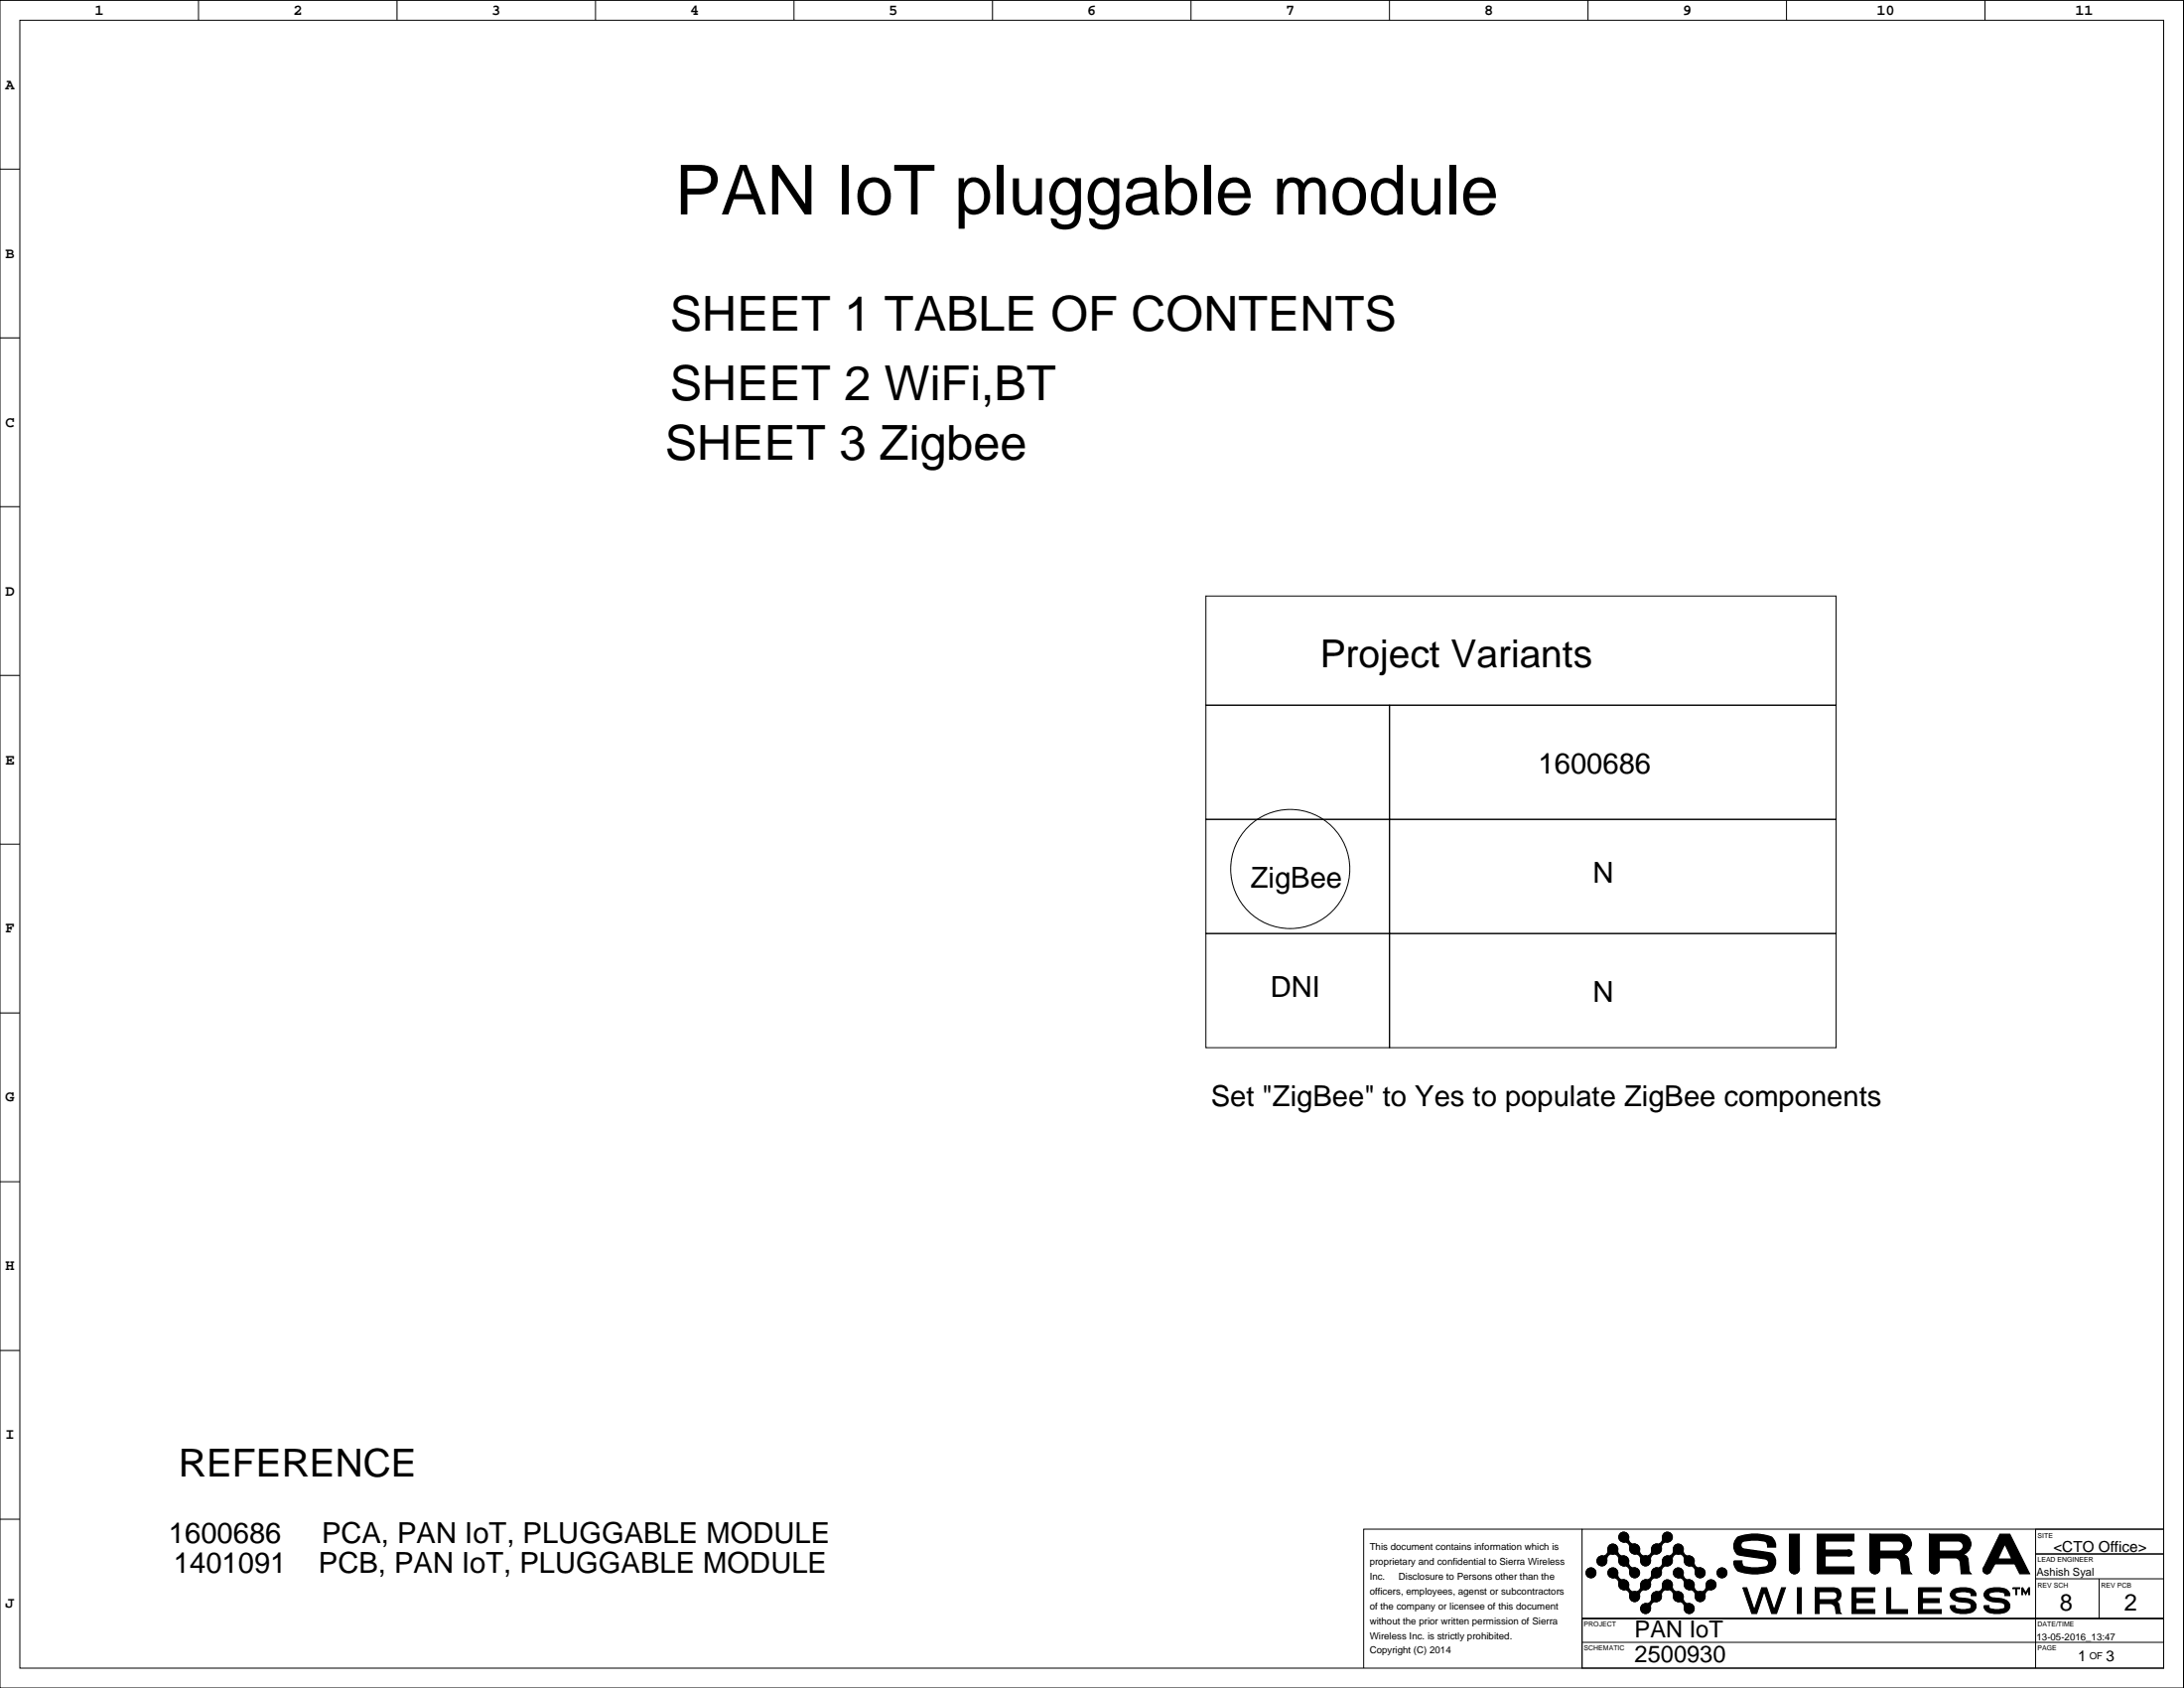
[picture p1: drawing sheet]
<svg xmlns="http://www.w3.org/2000/svg" width="559mm" height="432mm" viewBox="0 0 559 432" stroke-linecap="round" stroke-linejoin="round" font-family="sans-serif">
<g fill="none" stroke="#000" stroke-width=".25">
<path d="M0 .1h558.7v431.7h-558.7zM5.1 5.2h548.5v421.5h-548.5zM50.8 .1v5.1M101.6 .1v5.1M152.4 .1v5.1M203.2 .1v5.1M253.9 .1v5.1M304.7 .1v5.1M355.5 .1v5.1M406.3 .1v5.1M457.1 .1v5.1M507.9 .1v5.1"/>
<path d="M0 43.3h5.1M0 86.4h5.1M0 129.6h5.1M308.5 152.5h161.3v27.9h-161.3zM0 172.8h5.1M308.5 180.4h47v29.2h-47zM355.5 180.4h114.3v29.2h-114.3zM0 215.9h5.1M130.8 200.7h.1M308.5 209.6h47v29.2h-47zM355.5 209.6h114.3v29.2h-114.3zM308.5 238.8h47v29.2h-47z"/>
<path d="M355.5 238.8h114.3v29.2h-114.3zM0 259.1h5.1M0 302.3h5.1M0 345.5h5.1M0 388.6h5.1M404.8 391.2h148.8v22.8h-148.8zM404.8 391.2h-55.9v35.5M520.8 391.2h32.8v6.3h-32.8zM520.8 397.5h32.8v6.4h-32.8zM404.8 414h148.8v12.7h-148.8zM520.8 403.9v22.8M537.1 403.9v10.1"/>
<path d="M553.6 414h-148.8v12.7M404.8 420.1h148.8"/>
<circle cx="330.1" cy="222.3" r="15.2"/>
<circle cx="409.9" cy="399.3" r="1.27"/>
<circle cx="412.7" cy="396.2" r="1.27"/>
<circle cx="415.4" cy="393.2" r="1.27"/>
<circle cx="415.4" cy="399.3" r="1.27"/>
<circle cx="418.2" cy="396.2" r="1.27"/>
<circle cx="421" cy="399.3" r="1.27"/>
<circle cx="423.8" cy="396.2" r="1.27"/>
<circle cx="426.6" cy="393.2" r="1.27"/>
<circle cx="426.6" cy="399.3" r="1.27"/>
<circle cx="429.4" cy="396.2" r="1.27"/>
<circle cx="432.2" cy="399.3" r="1.27"/>
<circle cx="473.1" cy="397.3" r=".76"/>
<circle cx="407.1" cy="402.3" r="1.27"/>
<circle cx="412.7" cy="402.3" r="1.27"/>
<circle cx="415.4" cy="405.4" r="1.27"/>
<circle cx="418.2" cy="402.3" r="1.27"/>
<circle cx="418.2" cy="408.4" r="1.27"/>
<circle cx="421" cy="411.5" r="1.27"/>
<circle cx="421" cy="405.4" r="1.27"/>
<circle cx="423.8" cy="408.4" r="1.27"/>
<circle cx="423.8" cy="402.3" r="1.27"/>
<circle cx="426.6" cy="405.4" r="1.27"/>
<circle cx="429.4" cy="408.4" r="1.27"/>
<circle cx="429.4" cy="402.3" r="1.27"/>
<circle cx="432.2" cy="411.5" r="1.27"/>
<circle cx="432.2" cy="405.4" r="1.27"/>
<circle cx="435" cy="408.4" r="1.27"/>
<circle cx="435" cy="402.3" r="1.27"/>
<circle cx="437.8" cy="405.4" r="1.27"/>
<circle cx="440.6" cy="402.3" r="1.27"/>
<circle cx="459.1" cy="401.3" r="1.27"/>
<circle cx="479.7" cy="401.3" r="1.27"/>
<circle cx="494.9" cy="401.3" r="1.27"/>
<circle cx="508.4" cy="401.6" r="1.02"/>
</g>
<g fill="#000" stroke="#000" stroke-width=".25">
<path d="M411.4 396.2l1.3 1.3a1.39 1.39 0 0 0-1.6 1.8l-1.2-1.3a1.39 1.39 0 0 0 1.5-1.8z" fill-rule="evenodd"/>
<path d="M412.7 397.5l1.2-1.3a1.4 1.4 0 0 0 1.5 1.8l-1.2 1.3a1.4 1.4 0 0 0-1.5-1.8z" fill-rule="evenodd"/>
<path d="M415.4 394.5l1.3-1.3a1.4 1.4 0 0 0 1.5 1.8l-1.2 1.2a1.4 1.4 0 0 0-1.6-1.7z" fill-rule="evenodd"/>
<path d="M418.2 397.5l1.3-1.3a1.4 1.4 0 0 0 1.5 1.8l-1.2 1.3a1.4 1.4 0 0 0-1.6-1.8z" fill-rule="evenodd"/>
<path d="M422.6 396.2l1.2 1.3a1.39 1.39 0 0 0-1.5 1.8l-1.3-1.3a1.39 1.39 0 0 0 1.6-1.8z" fill-rule="evenodd"/>
<path d="M425.4 393.2l1.2 1.3a1.39 1.39 0 0 0-1.5 1.7l-1.3-1.2a1.39 1.39 0 0 0 1.6-1.8z" fill-rule="evenodd"/>
<path d="M428.1 396.2l1.3 1.3a1.39 1.39 0 0 0-1.5 1.8l-1.3-1.3a1.39 1.39 0 0 0 1.5-1.8z" fill-rule="evenodd"/>
<path d="M429.4 397.5l1.3-1.3a1.4 1.4 0 0 0 1.5 1.8l-1.3 1.3a1.4 1.4 0 0 0-1.5-1.8z" fill-rule="evenodd"/>
<path d="M478.4 392.4h8.4a2.61 2.61 0 0 1 2.3 2.4 2.61 2.61 0 0 1-1.8 2.7v.3l.5 .2 .5 .8 .3 3 .5 .8h-2.5l-.3-3.1-.3-.5-.7-.5h-4.3v2.8h-2.6v-8.9l2.6 1.8h5a1.29 1.29 0 0 1 1.1 1.3 1.29 1.29 0 0 1-1.1 1.3h-5v-2.6z" fill-rule="evenodd"/>
<path d="M493.7 392.4h8.3a2.61 2.61 0 0 1 2.3 2.4 2.61 2.61 0 0 1-1.7 2.7v.3l.5 .2 .5 .8 .2 3 .5 .8h-2.5l-.3-3.1-.2-.5-.8-.5h-4.3v2.8h-2.5v-8.9l2.5 1.8h5.1a1.29 1.29 0 0 1 1 1.3 1.29 1.29 0 0 1-1 1.3h-5.1v-2.6z" fill-rule="evenodd"/>
<path d="M511.7 392.4h2.5l5.1 10.2h-2.5l-1.3-2.5h-5.1l-1.2 2h-1.6l-.2-.3v-.5l5.6-6.3 1.7 3.8h-3.5l1.8-3.8-5.6 6.3z" fill-rule="evenodd"/>
<path d="M412.7 403.6l1.2-1.3a1.4 1.4 0 0 0 1.5 1.8l-1.2 1.3a1.4 1.4 0 0 0-1.5-1.8z" fill-rule="evenodd"/>
<path d="M415.4 406.7l1.3-1.3a1.4 1.4 0 0 0 1.5 1.8l-1.2 1.2a1.4 1.4 0 0 0-1.6-1.7z" fill-rule="evenodd"/>
<path d="M415.4 400.6l1.3-1.3a1.4 1.4 0 0 0 1.5 1.8l-1.2 1.2a1.4 1.4 0 0 0-1.6-1.7z" fill-rule="evenodd"/>
<path d="M419.8 405.4l1.2 1.3a1.39 1.39 0 0 0-1.5 1.7l-1.3-1.2a1.39 1.39 0 0 0 1.6-1.8z" fill-rule="evenodd"/>
<path d="M422.6 408.4l1.2 1.3a1.39 1.39 0 0 0-1.5 1.8l-1.3-1.3a1.39 1.39 0 0 0 1.6-1.8z" fill-rule="evenodd"/>
<path d="M422.6 402.3l1.2 1.3a1.39 1.39 0 0 0-1.5 1.8l-1.3-1.3a1.39 1.39 0 0 0 1.6-1.8z" fill-rule="evenodd"/>
<path d="M425.4 405.4l1.2 1.3a1.39 1.39 0 0 0-1.5 1.7l-1.3-1.2a1.39 1.39 0 0 0 1.6-1.8z" fill-rule="evenodd"/>
<path d="M425.4 399.3l1.2 1.3a1.39 1.39 0 0 0-1.5 1.7l-1.3-1.2a1.39 1.39 0 0 0 1.6-1.8z" fill-rule="evenodd"/>
<path d="M426.6 406.7l1.3-1.3a1.4 1.4 0 0 0 1.5 1.8l-1.3 1.2a1.4 1.4 0 0 0-1.5-1.7z" fill-rule="evenodd"/>
<path d="M429.4 409.7l1.3-1.3a1.4 1.4 0 0 0 1.5 1.8l-1.3 1.3a1.4 1.4 0 0 0-1.5-1.8z" fill-rule="evenodd"/>
<path d="M429.4 403.6l1.3-1.3a1.4 1.4 0 0 0 1.5 1.8l-1.3 1.3a1.4 1.4 0 0 0-1.5-1.8z" fill-rule="evenodd"/>
<path d="M433.5 399.3a1.4 1.4 0 0 0 1.5 1.8l-1.3 1.2a1.4 1.4 0 0 0-1.5-1.7z" fill-rule="evenodd"/>
<path d="M433.5 405.4a1.4 1.4 0 0 0 1.5 1.8l-1.3 1.2a1.4 1.4 0 0 0-1.5-1.7z" fill-rule="evenodd"/>
<path d="M436.5 405.4l1.3 1.3a1.39 1.39 0 0 0-1.5 1.7l-1.3-1.2a1.39 1.39 0 0 0 1.5-1.8z" fill-rule="evenodd"/>
<path d="M445.9 406.2h1l1.8 5.3h.3l1.7-5.3h1.3l1.8 5.3h.2l1.8-5.3h1l-2.2 6.6h-1.3l-1.8-5.4h-.2l-1.8 5.4h-1.3z" fill-rule="evenodd"/>
<path d="M457.9 392.4h2.5v8.9h-2.5z" fill-rule="evenodd"/>
<path d="M459.9 406.2h1v6.6h-1z" fill-rule="evenodd"/>
<path d="M465 392.4h9.4v1.8h-7.4v2.3h6.1l.5 .3v1l-.5 .2h-6.1v2.8h7.4v1.8h-9.4z" fill-rule="evenodd"/>
<path d="M464.5 406.2h4.8l1 .2a1.87 1.87 0 0 1-.5 3.3l.5 .3 .3 .5 .2 2 .3 .3h-1.3l-.3-1.8-1-.8h-3v2.6h-1v-6.6l1 1h3.8a1.05 1.05 0 0 1 .8 1 1.05 1.05 0 0 1-.8 1h-3.8v-2z" fill-rule="evenodd"/>
<path d="M473.9 406.2h5.8v1h-4.8v1.7h4.3v1.1h-4.3v1.7h4.8v1.1h-5.8z" fill-rule="evenodd"/>
<path d="M482.7 406.2h1.1v5.5h4.3v1.1h-5.4z" fill-rule="evenodd"/>
<path d="M490.9 406.2h5.8v1h-4.8v1.7h4.3v1.1h-4.3v1.7h4.8v1.1h-5.8z" fill-rule="evenodd"/>
<path d="M499.8 406.7a6.1 6.1 0 0 1 5 0l.5 .5 .3 1h-1.3v-.5a4.1 4.1 0 0 0-4 0v.5l.7 .5a4.8 4.8 0 0 1 4.3 1.3 1.64 1.64 0 0 1-1 2.5 6.3 6.3 0 0 1-4.5-.3l-.8-1v-.5h1.3v.5a4.1 4.1 0 0 0 4 0v-.7l-.7-.5a4.8 4.8 0 0 1-4.3-1.3 1.35 1.35 0 0 1 .5-2z" fill-rule="evenodd"/>
<path d="M507.9 407.2l.5-.5a6.1 6.1 0 0 1 5.1 0l.5 .5 .2 1h-1.2v-.5a4.1 4.1 0 0 0-4.1 0v.5l.8 .5a4.8 4.8 0 0 1 4.3 1.3 1.64 1.64 0 0 1-1 2.5 6.3 6.3 0 0 1-4.6-.3l-.5-.5-.3-1h1.3v.5a4.1 4.1 0 0 0 4.1 0v-.7l-.8-.5a4.8 4.8 0 0 1-4.3-1.3l-.3-.5z" fill-rule="evenodd"/>
<path d="M515 406.2h1.8v.2h-.8v1.5h-.2v-1.5h-.8z" fill-rule="evenodd"/>
<path d="M517.3 406.2h.2l.8 1.2 .8-1.2h.2v1.7h-.2v-1.2l-.8 1.2-.8-1.2v1.2h-.2z" fill-rule="evenodd"/>
<circle cx="409.9" cy="399.3" r="1.27"/>
<circle cx="412.7" cy="396.2" r="1.27"/>
<circle cx="415.4" cy="393.2" r="1.27"/>
<circle cx="415.4" cy="399.3" r="1.27"/>
<circle cx="418.2" cy="396.2" r="1.27"/>
<circle cx="421" cy="399.3" r="1.27"/>
<circle cx="423.8" cy="396.2" r="1.27"/>
<circle cx="426.6" cy="393.2" r="1.27"/>
<circle cx="426.6" cy="399.3" r="1.27"/>
<circle cx="429.4" cy="396.2" r="1.27"/>
<circle cx="432.2" cy="399.3" r="1.27"/>
<circle cx="473.1" cy="397.3" r=".76"/>
<circle cx="407.1" cy="402.3" r="1.27"/>
<circle cx="412.7" cy="402.3" r="1.27"/>
<circle cx="415.4" cy="405.4" r="1.27"/>
<circle cx="418.2" cy="402.3" r="1.27"/>
<circle cx="418.2" cy="408.4" r="1.27"/>
<circle cx="421" cy="411.5" r="1.27"/>
<circle cx="421" cy="405.4" r="1.27"/>
<circle cx="423.8" cy="408.4" r="1.27"/>
<circle cx="423.8" cy="402.3" r="1.27"/>
<circle cx="426.6" cy="405.4" r="1.27"/>
<circle cx="429.4" cy="408.4" r="1.27"/>
<circle cx="429.4" cy="402.3" r="1.27"/>
<circle cx="432.2" cy="411.5" r="1.27"/>
<circle cx="432.2" cy="405.4" r="1.27"/>
<circle cx="435" cy="408.4" r="1.27"/>
<circle cx="435" cy="402.3" r="1.27"/>
<circle cx="437.8" cy="405.4" r="1.27"/>
<circle cx="440.6" cy="402.3" r="1.27"/>
<circle cx="459.1" cy="401.3" r="1.27"/>
<circle cx="479.7" cy="401.3" r="1.27"/>
<circle cx="494.9" cy="401.3" r="1.27"/>
<circle cx="508.4" cy="401.6" r="1.02"/>
</g>
<path d="M444.7 393.2a12.3 12.3 0 0 1 8.6 0 2.97 2.97 0 0 1 1 2.5h-2l-.3-1.2a9.4 9.4 0 0 0-6.3 0 1.08 1.08 0 0 0 .5 1.7l6.8 1.1a2.74 2.74 0 0 1 1.2 3.1 2.74 2.74 0 0 1-2.7 1.9 10.2 10.2 0 0 1-7.1-.7l-.8-1.5v-.8h2.1l.2 1.3a9.4 9.4 0 0 0 6.4 0 1.08 1.08 0 0 0-.5-1.8l-6.9-1a2.78 2.78 0 0 1-.2-4.6z" fill-rule="evenodd" fill="#000" stroke="#000" stroke-width=".32"/>
<text font-size="17.6" x="172.7" y="54.9">PAN IoT pluggable module</text>
<g font-size="12.3">
<text x="171.4" y="84.6">SHEET 1 TABLE OF CONTENTS</text>
<text x="171.4" y="102.4">SHEET 2 WiFi,BT</text>
<text x="170.1" y="117.7">SHEET 3 Zigbee</text>
</g>
<g font-size="9.9">
<text x="337.7" y="170.7">Project Variants</text>
<text x="45.7" y="377.7">REFERENCE</text>
</g>
<g font-size="7.4">
<text x="393.6" y="197.9">1600686</text>
<text x="320" y="227.1">ZigBee</text>
<text x="407.6" y="225.8">N</text>
<text x="325" y="255">DNI</text>
<text x="407.6" y="256.3">N</text>
<text x="309.8" y="283">Set &quot;ZigBee&quot; to Yes to populate ZigBee components</text>
<text x="43.2" y="394.7">1600686</text>
<text x="82.3" y="394.7">PCA, PAN IoT, PLUGGABLE MODULE</text>
<text x="44.4" y="402.3">1401091</text>
<text x="81.5" y="402.3">PCB, PAN IoT, PLUGGABLE MODULE</text>
</g>
<g font-size="6">
<text x="527" y="412.1">8</text>
<text x="543.5" y="412.1">2</text>
<text x="418.2" y="418.9">PAN IoT</text>
<text x="418.2" y="425.2">2500930</text>
</g>
<g font-size="3.9">
<text x="24.2" y="3.7">1</text>
<text x="75" y="3.7">2</text>
<text x="125.8" y="3.7">3</text>
<text x="176.6" y="3.7">4</text>
<text x="227.4" y="3.7">5</text>
<text x="278.2" y="3.7">6</text>
<text x="329" y="3.7">7</text>
<text x="379.7" y="3.7">8</text>
<text x="430.5" y="3.7">9</text>
<text x="480.2" y="3.7">10</text>
<text x="531" y="3.7">11</text>
<text x="1.4" y="22.8">A</text>
<text x="1.4" y="65.9">B</text>
<text x="1.4" y="109.1">C</text>
<text x="1.4" y="152.3">D</text>
<text x="1.4" y="195.5">E</text>
<text x="1.4" y="238.6">F</text>
<text x="1.4" y="281.8">G</text>
<text x="1.4" y="325">H</text>
<text x="1.4" y="368.1">I</text>
<text x="525.4" y="396.9">&lt;CTO Office&gt;</text>
<text x="1.4" y="411.3">J</text>
<text x="531.6" y="425.1">1</text>
<text x="538.9" y="425.1">3</text>
</g>
<text font-size="2.8" x="521.1" y="403.1">Ashish Syal</text>
<g font-size="2.5">
<text x="350.4" y="396.4">This document contains information which is</text>
<text x="350.4" y="400.2">proprietary and confidential to Sierra Wireless</text>
<text x="350.4" y="404">Inc.</text>
<text x="350.4" y="407.8">officers, employees, agenst or subcontractors</text>
<text x="357.9" y="404">Disclosure to Persons other than the</text>
<text x="350.4" y="411.6">of the company or licensee of this document</text>
<text x="350.4" y="415.4">without the prior written permission of Sierra</text>
<text x="350.4" y="419.2">Wireless Inc. is strictly prohibited.</text>
<text x="521.1" y="419.5">13-05-2016_13:47</text>
<text x="350.4" y="423">Copyright (C) 2014</text>
<text x="534.6" y="424.6">OF</text>
</g>
<g font-size="1.8">
<text x="521.3" y="393.3">SITE</text>
<text x="521.3" y="399.4">LEAD ENGINEER</text>
<text x="521.3" y="406">REV SCH</text>
<text x="537.6" y="406">REV PCB</text>
<text x="405.3" y="415.9">PROJECT</text>
<text x="521.3" y="415.9">DATE/TIME</text>
<text x="405.3" y="422">SCHEMATIC</text>
<text x="521.3" y="422">PAGE</text>
</g>
</svg>
